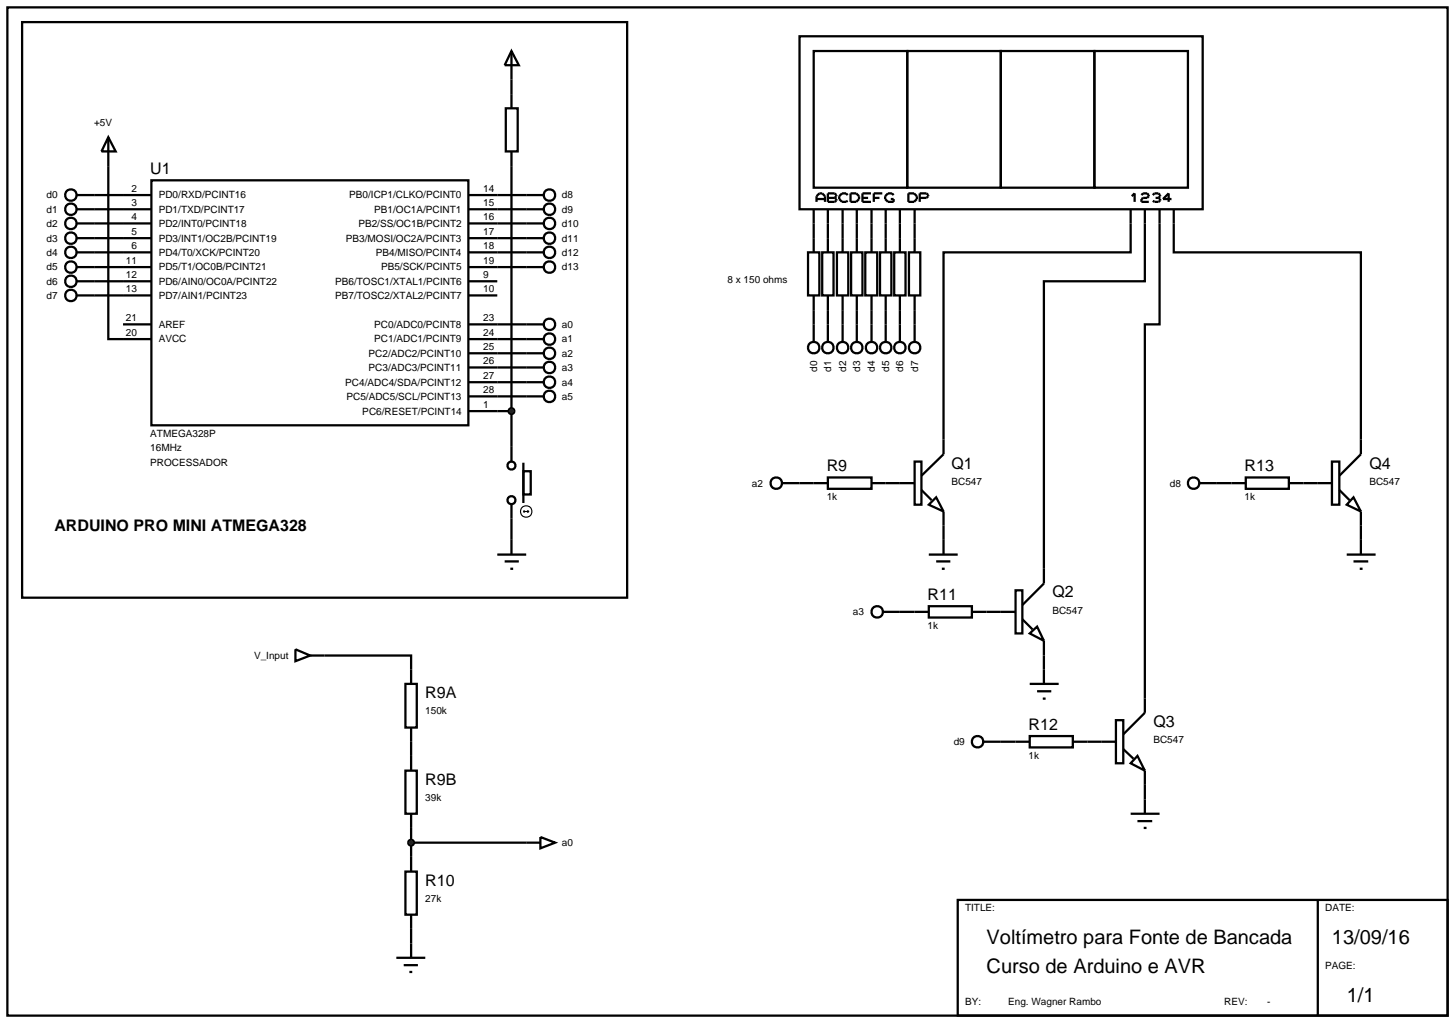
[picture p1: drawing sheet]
<svg xmlns="http://www.w3.org/2000/svg" width="257mm" height="180mm" viewBox="0 0 257 180" stroke-linecap="round" stroke-linejoin="round" font-family="sans-serif">
<g fill="none" stroke="#000" stroke-width=".4">
<path d="M1.3 1.3h254v177.8h-254zM3.9 3.9h106.7v101.5h-106.7zM89.2 19.1h2.1v7.6h-2.1zM90.2 14v5.1M13.5 34.4h13.2M13.5 36.9h13.2M13.5 39.4h13.2M19.1 24.2v35.6h7.6M19.1 24.2l1.3 2.5h-2.5zM26.7 31.8h55.9v43.2h-55.9zM82.6 34.4h13.2M82.6 36.9h13.2"/>
<path d="M82.6 39.4h13.2M90.2 26.7v54.7M143.5 39.4v2.6M146 39.4v2.6M148.6 39.4v2.6M151.1 39.4v2.6M153.7 39.4v2.6M156.2 39.4v2.6M158.7 39.4v2.6M161.3 39.4v2.6M199.4 39.4v5.1h-33v33M201.9 39.4v10.2h-17.8v50.7"/>
<path d="M204.5 39.4v17.8h-2.6v66M207 39.4v5.1h33v33M13.5 42h13.2M13.5 44.5h13.2M13.5 47.1h13.2M13.5 49.6h13.2M13.5 52.1h13.2M21.7 57.2h5M82.6 42h13.2M82.6 44.5h13.2M82.6 47.1h13.2M82.6 49.6h5.1"/>
<path d="M82.6 52.1h5.1M82.6 57.2h13.2M82.6 59.8h13.2M143.5 54.7v2.5M146 54.7v2.5M148.6 54.7v2.5M151.1 54.7v2.5M153.7 54.7v2.5M156.2 54.7v2.5M158.7 54.7v2.5M161.3 54.7v2.5M82.6 62.3h13.2"/>
<path d="M82.6 64.8h13.2M82.6 67.4h13.2M82.6 69.9h13.2M82.6 72.5h7.6M87.7 97.8h5.1M89 99h2.5M90.2 89v8.8M92.3 83.1h1.3v4.1h-1.3zM92.3 81.6v7.1M141 85.2h2.5M156.2 85.2h2.5M166.4 92.7v2.5"/>
<path d="M214.6 85.2h2.6M229.9 85.2h2.5M240 92.7v2.5M57.2 115.6h15.3v2.5M90 100.3h.5M158.7 107.9h2.6M174 107.9h2.5M184.1 115.6v2.5M72.5 130.8v2.5M176.5 130.8h2.6M191.8 130.8h2.5M201.9 138.4v2.6"/>
<path d="M72.5 146v5.1M72.5 148.6h20.3M168.9 158.7h86.4v20.4h-86.4zM232.4 158.7v20.4M72.5 163.8v2.6"/>
<circle cx="12.5" cy="39.4" r="1.01"/>
<circle cx="12.5" cy="34.4" r="1.01"/>
<circle cx="12.5" cy="36.9" r="1.01"/>
<circle cx="96.9" cy="36.9" r="1.01"/>
<circle cx="96.9" cy="34.4" r="1.01"/>
<circle cx="96.9" cy="39.4" r="1.01"/>
<circle cx="12.5" cy="42" r="1.01"/>
<circle cx="12.5" cy="52.1" r="1.01"/>
<circle cx="12.5" cy="47.1" r="1.01"/>
<circle cx="12.5" cy="49.6" r="1.01"/>
<circle cx="12.5" cy="44.5" r="1.01"/>
<circle cx="96.9" cy="44.5" r="1.01"/>
<circle cx="96.9" cy="57.2" r="1.01"/>
<circle cx="96.9" cy="47.1" r="1.01"/>
<circle cx="96.9" cy="59.8" r="1.01"/>
<circle cx="96.9" cy="42" r="1.01"/>
<circle cx="96.9" cy="62.3" r="1.01"/>
<circle cx="96.9" cy="69.9" r="1.01"/>
<circle cx="96.9" cy="64.8" r="1.01"/>
<circle cx="96.9" cy="67.4" r="1.01"/>
<circle cx="90.2" cy="82.1" r=".7"/>
<circle cx="90.2" cy="88.2" r=".7"/>
</g>
<g fill="none" stroke="#000" stroke-width=".2">
<path d="M92.3 90.2h1M92.3 90.2l.2 .2M92.5 90l-.2 .2M93 90l.3 .2M93.3 90.2l-.3 .2"/>
<circle cx="92.8" cy="90.2" r="1.01"/>
</g>
<path d="M89.9 72.1l.3-.1-.5 .5zM90.2 72l.4 .2 .1 .3zM90.2 73l.5-.5-.1 .3zM89.7 72.5l.5 .5-.4-.2z" fill="#004000" stroke="#000" stroke-width=".4"/>
<path d="M90.2 72l.5 .5-.5 .5-.5-.5z" fill="#004000"/>
<g fill="none" stroke="#000" stroke-width=".4">
<path d="M90.2 9l1.3 2.5h-2.5zM90.2 9v5M141 6.4h71.1v30.5h-71.1zM143.5 9h16.5v24.1h-16.5zM160 9h16.5v24.1h-16.5zM176.5 9h16.5v24.1h-16.5zM193 9h16.5v24.1h-16.5zM143.5 36.9v2.5M144 35.6v-1l.5-.5h.5l.5 .5v1M144 35.1h1.5M146 34.1h1.2l.3 .3v.2l-.3 .3 .3 .2v.3l-.3 .2h-1.2zM146 36.9v2.5"/>
<path d="M146 34.9h1.2M148.6 36.9v2.5M149.5 34.4l-.3-.3h-.7l-.5 .5v.5l.5 .5h.7l.3-.2M150 34.1h1l.5 .5v.5l-.5 .5h-1zM151.1 36.9v2.5M152.1 34.9h1M153.6 34.1h-1.5v1.5h1.5M153.7 36.9v2.5M154.1 34.9h1M155.6 34.1h-1.5v1.5M156.2 36.9v2.5M157.6 34.4l-.3-.3h-.7l-.5 .5v.5l.5 .5h1v-.5h-.5"/>
<path d="M158.7 36.9v2.5M160.2 34.1h1l.5 .5v.5l-.5 .5h-1zM161.3 36.9v2.5M162.2 34.9h1.2l.3-.3v-.2l-.3-.3h-1.2v1.5M199.4 36.9v2.5M199.6 34.6l.5-.5v1.5M201.3 34.4l.3-.3h.7l.3 .3v.2l-.3 .3h-.7l-.3 .2v.5h1.3M201.9 36.9v2.5M203.3 34.4l.3-.3h.7l.3 .3v.2l-.3 .3M203.8 34.9h.5M204.3 34.9l.3 .2v.3l-.3 .2h-.7l-.3-.2M204.5 36.9v2.5"/>
<path d="M206.6 35.1h-1.5l1-1v1.5M207 36.9v2.5M142.5 44.5h2v7.6h-2zM143.5 42v2.5M143.5 52.1v2.6M143.5 57.2v3.1M145 44.5h2v7.6h-2zM146 42v2.5M146 52.1v2.6M146 57.2v3.1M147.6 44.5h2v7.6h-2zM148.6 42v2.5"/>
<path d="M148.6 52.1v2.6M148.6 57.2v3.1M150.1 44.5h2v7.6h-2zM151.1 42v2.5M151.1 52.1v2.6M151.1 57.2v3.1M152.6 44.5h2.1v7.6h-2.1zM153.7 42v2.5M153.7 52.1v2.6M153.7 57.2v3.1M155.2 44.5h2v7.6h-2zM156.2 42v2.5"/>
<path d="M156.2 52.1v2.6M156.2 57.2v3.1M157.7 44.5h2v7.6h-2zM158.7 42v2.5M158.7 52.1v2.6M158.7 57.2v3.1M160.3 44.5h2v7.6h-2zM161.3 42v2.5M161.3 52.1v2.6M161.3 57.2v3.1M137.9 85.2h3.1M211.6 85.2h3"/>
<path d="M52.1 114.5l2.6 1.1-2.6 1zM54.7 115.6h2.5M72.5 118.1v2.5M155.7 107.9h3M71.5 120.6h2v7.7h-2zM71.5 135.9h2v7.6h-2zM72.5 128.3v2.5M72.5 133.3v2.6M173.5 130.8h3M71.5 153.7h2v7.6h-2zM72.5 143.5v2.5M72.5 151.1v2.6"/>
<path d="M92.8 148.6h2.5M95.3 147.6l2.6 1-2.6 1zM69.9 168.9h5.1M71.2 170.2h2.5M72.2 171.4h.5M72.5 161.3v2.5M72.5 166.4v2.5"/>
<circle cx="143.5" cy="61.3" r="1.01"/>
<circle cx="146" cy="61.3" r="1.01"/>
<circle cx="148.6" cy="61.3" r="1.01"/>
<circle cx="151.1" cy="61.3" r="1.01"/>
<circle cx="153.7" cy="61.3" r="1.01"/>
<circle cx="156.2" cy="61.3" r="1.01"/>
<circle cx="158.7" cy="61.3" r="1.01"/>
<circle cx="161.3" cy="61.3" r="1.01"/>
<circle cx="136.9" cy="85.2" r="1.01"/>
<circle cx="210.5" cy="85.2" r="1.01"/>
<circle cx="154.7" cy="107.9" r="1.01"/>
<circle cx="172.4" cy="130.8" r="1.01"/>
</g>
<path d="M72.1 148.3l.4-.2-.5 .5zM72.5 148.1l.3 .1 .2 .4zM73 148.6l-.1 .3-.4 .2zM72 148.6l.5 .5-.3-.1z" fill="#004000" stroke="#000" stroke-width=".4"/>
<path d="M72 148.6l.5-.5 .5 .5-.5 .5z" fill="#004000"/>
<g fill="none" stroke="#000" stroke-width=".4">
<path d="M166.4 77.5v2.6l-3.9 3.8M240 77.5v2.6l-3.8 3.8M143.5 85.2h2.5M146 84.2h7.7v2h-7.7zM153.7 85.2h2.5M158.7 85.2h2.6M161.3 81.4h1.2v7.6h-1.2zM162.5 86.4l1.8 1.8M163.8 89l1.3-1.3 1.3 2.5zM163.8 97.8h5.1M165.1 99h2.5M166.4 90.2v2.5"/>
<path d="M166.4 95.2v2.6M217.2 85.2h2.5M219.7 84.2h7.6v2h-7.6zM227.3 85.2h2.6M232.4 85.2h2.5M234.9 81.4h1.3v7.6h-1.3zM236.2 86.4l1.8 1.8M237.5 97.8h5.1M238.7 87.7l1.3 2.5-2.5-1.2zM238.7 99h2.6M240 90.2v2.5M240 95.2v2.6"/>
<path d="M161.3 107.9h2.5M163.8 106.9h7.6v2h-7.6zM166.1 100.3h.5M171.4 107.9h2.6M176.5 107.9h2.6M179.1 104.1h1.2v7.6h-1.2zM180.3 109.2l1.8 1.8M181.6 111.7l1.3-1.2 1.2 2.5zM184.1 100.3v2.6l-3.8 3.8M184.1 113v2.6M184.1 118.1v2.5M239.8 100.3h.5"/>
<path d="M179.1 130.8h2.5M181.6 129.8h7.6v2h-7.6zM181.6 120.6h5.1M182.9 121.9h2.5M183.9 123.2h.5M189.2 130.8h2.6M194.3 130.8h2.5M196.8 127h1.3v7.6h-1.3zM198.1 132.1l1.8 1.7M200.6 133.3l1.3 2.6-2.5-1.3zM201.9 123.2v2.5l-3.8 3.8M201.9 135.9v2.5"/>
<path d="M199.4 143.5h5.1M200.6 144.8h2.6M201.7 146h.5M201.9 141v2.5"/>
</g>
<g font-size="3.5">
<text x="174" y="166.5">Voltímetro para Fonte de Bancada</text>
<text x="234.9" y="166.5">13/09/16</text>
<text x="174" y="171.6">Curso de Arduino e AVR</text>
<text x="237.5" y="176.7">1/1</text>
</g>
<g font-size="2.8">
<text x="26.5" y="30.7">U1</text>
<text x="145.8" y="83.1">R9</text>
<text x="167.8" y="82.7">Q1</text>
<text x="219.5" y="83.1">R13</text>
<text x="241.5" y="82.7">Q4</text>
<text x="9.6" y="93.6">ARDUINO PRO MINI ATMEGA328</text>
<text x="163.6" y="105.8">R11</text>
<text x="185.6" y="105.4">Q2</text>
<text x="75" y="123.2">R9A</text>
<text x="181.4" y="128.7">R12</text>
<text x="203.4" y="128.3">Q3</text>
<text x="75" y="138.5">R9B</text>
<text x="75" y="156.2">R10</text>
</g>
<g font-size="1.8">
<text x="16.6" y="22.3">+5V</text>
<text x="8.2" y="35">d0</text>
<text x="23.2" y="33.8">2</text>
<text x="28" y="35">PD0/RXD/PCINT16</text>
<text x="61.6" y="35">PB0/ICP1/CLKO/PCINT0</text>
<text x="85.2" y="33.8">14</text>
<text x="99.1" y="35">d8</text>
<text x="8.2" y="37.5">d1</text>
<text x="8.2" y="40">d2</text>
<text x="23.2" y="41.4">5</text>
<text x="23.2" y="38.8">4</text>
<text x="23.2" y="36.3">3</text>
<text x="28" y="40">PD2/INT0/PCINT18</text>
<text x="28" y="37.5">PD1/TXD/PCINT17</text>
<text x="63.2" y="40">PB2/SS/OC1B/PCINT2</text>
<text x="66" y="37.5">PB1/OC1A/PCINT1</text>
<text x="85.2" y="36.3">15</text>
<text x="85.2" y="41.4">17</text>
<text x="85.2" y="38.8">16</text>
<text x="99.1" y="37.5">d9</text>
<text x="99.1" y="40">d10</text>
<text x="8.2" y="42.6">d3</text>
<text x="8.2" y="45.1">d4</text>
<text x="8.2" y="47.7">d5</text>
<text x="22.2" y="46.5">11</text>
<text x="23.2" y="43.9">6</text>
<text x="28" y="47.7">PD5/T1/OC0B/PCINT21</text>
<text x="28" y="45.1">PD4/T0/XCK/PCINT20</text>
<text x="28" y="42.6">PD3/INT1/OC2B/PCINT19</text>
<text x="61" y="42.6">PB3/MOSI/OC2A/PCINT3</text>
<text x="66.3" y="45.1">PB4/MISO/PCINT4</text>
<text x="67.2" y="47.7">PB5/SCK/PCINT5</text>
<text x="85.2" y="43.9">18</text>
<text x="85.2" y="46.5">19</text>
<text x="99.1" y="42.6">d11</text>
<text x="99.1" y="45.1">d12</text>
<text x="99.1" y="47.7">d13</text>
<text x="8.2" y="50.2">d6</text>
<text x="8.2" y="52.7">d7</text>
<text x="22.2" y="49">12</text>
<text x="22.2" y="51.5">13</text>
<text x="28" y="50.2">PD6/AIN0/OC0A/PCINT22</text>
<text x="28" y="52.7">PD7/AIN1/PCINT23</text>
<text x="59.1" y="52.7">PB7/TOSC2/XTAL2/PCINT7</text>
<text x="59.1" y="50.2">PB6/TOSC1/XTAL1/PCINT6</text>
<text x="85.2" y="51.5">10</text>
<text x="85.2" y="49">9</text>
<text x="128.3" y="49.9">8 x 150 ohms</text>
<text x="22.2" y="59.2">20</text>
<text x="22.2" y="56.6">21</text>
<text x="28" y="57.8">AREF</text>
<text x="66" y="57.8">PC0/ADC0/PCINT8</text>
<text x="85.2" y="59.2">24</text>
<text x="85.2" y="56.6">23</text>
<text x="99.1" y="57.8">a0</text>
<text x="28" y="60.4">AVCC</text>
<text x="65" y="65.4">PC3/ADC3/PCINT11</text>
<text x="65" y="62.9">PC2/ADC2/PCINT10</text>
<text x="66" y="60.4">PC1/ADC1/PCINT9</text>
<text x="85.2" y="64.2">26</text>
<text x="85.2" y="61.7">25</text>
<text x="99.1" y="60.4">a1</text>
<text x="99.1" y="62.9">a2</text>
<text x="99.1" y="65.4">a3</text>
<text x="144.1" y="65.6" transform="rotate(-90 144.1 65.6)">d0</text>
<text x="146.6" y="65.6" transform="rotate(-90 146.6 65.6)">d1</text>
<text x="149.2" y="65.6" transform="rotate(-90 149.2 65.6)">d2</text>
<text x="151.7" y="65.6" transform="rotate(-90 151.7 65.6)">d3</text>
<text x="154.3" y="65.6" transform="rotate(-90 154.3 65.6)">d4</text>
<text x="156.8" y="65.6" transform="rotate(-90 156.8 65.6)">d5</text>
<text x="159.3" y="65.6" transform="rotate(-90 159.3 65.6)">d6</text>
<text x="161.9" y="65.6" transform="rotate(-90 161.9 65.6)">d7</text>
<text x="60.9" y="68">PC4/ADC4/SDA/PCINT12</text>
<text x="61.1" y="70.5">PC5/ADC5/SCL/PCINT13</text>
<text x="85.2" y="71.9">1</text>
<text x="85.2" y="69.3">28</text>
<text x="85.2" y="66.8">27</text>
<text x="99.1" y="68">a4</text>
<text x="99.1" y="70.5">a5</text>
<text x="26.5" y="77">ATMEGA328P</text>
<text x="63.9" y="73.1">PC6/RESET/PCINT14</text>
<text x="26.5" y="79.6">16MHz</text>
<text x="26.5" y="82.1">PROCESSADOR</text>
<text x="132.6" y="85.8">a2</text>
<text x="145.8" y="88.2">1k</text>
<text x="167.8" y="85.5">BC547</text>
<text x="206.3" y="85.8">d8</text>
<text x="219.5" y="88.2">1k</text>
<text x="241.5" y="85.5">BC547</text>
<text x="150.4" y="108.5">a3</text>
<text x="163.6" y="110.9">1k</text>
<text x="185.6" y="108.3">BC547</text>
<text x="44.8" y="116.2">V_Input</text>
<text x="75" y="126">150k</text>
<text x="168.2" y="131.4">d9</text>
<text x="203.4" y="131.1">BC547</text>
<text x="181.4" y="133.8">1k</text>
<text x="75" y="141.3">39k</text>
<text x="99.1" y="149.2">a0</text>
<text x="75" y="159.1">27k</text>
<text x="170.2" y="160.7">TITLE:</text>
<text x="233.7" y="160.7">DATE:</text>
<text x="233.7" y="170.8">PAGE:</text>
<text x="170.2" y="177.2">BY:</text>
<text x="177.8" y="177.2">Eng. Wagner Rambo</text>
<text x="215.9" y="177.2">REV:</text>
<text x="223.5" y="177.2">-</text>
</g>
</svg>
